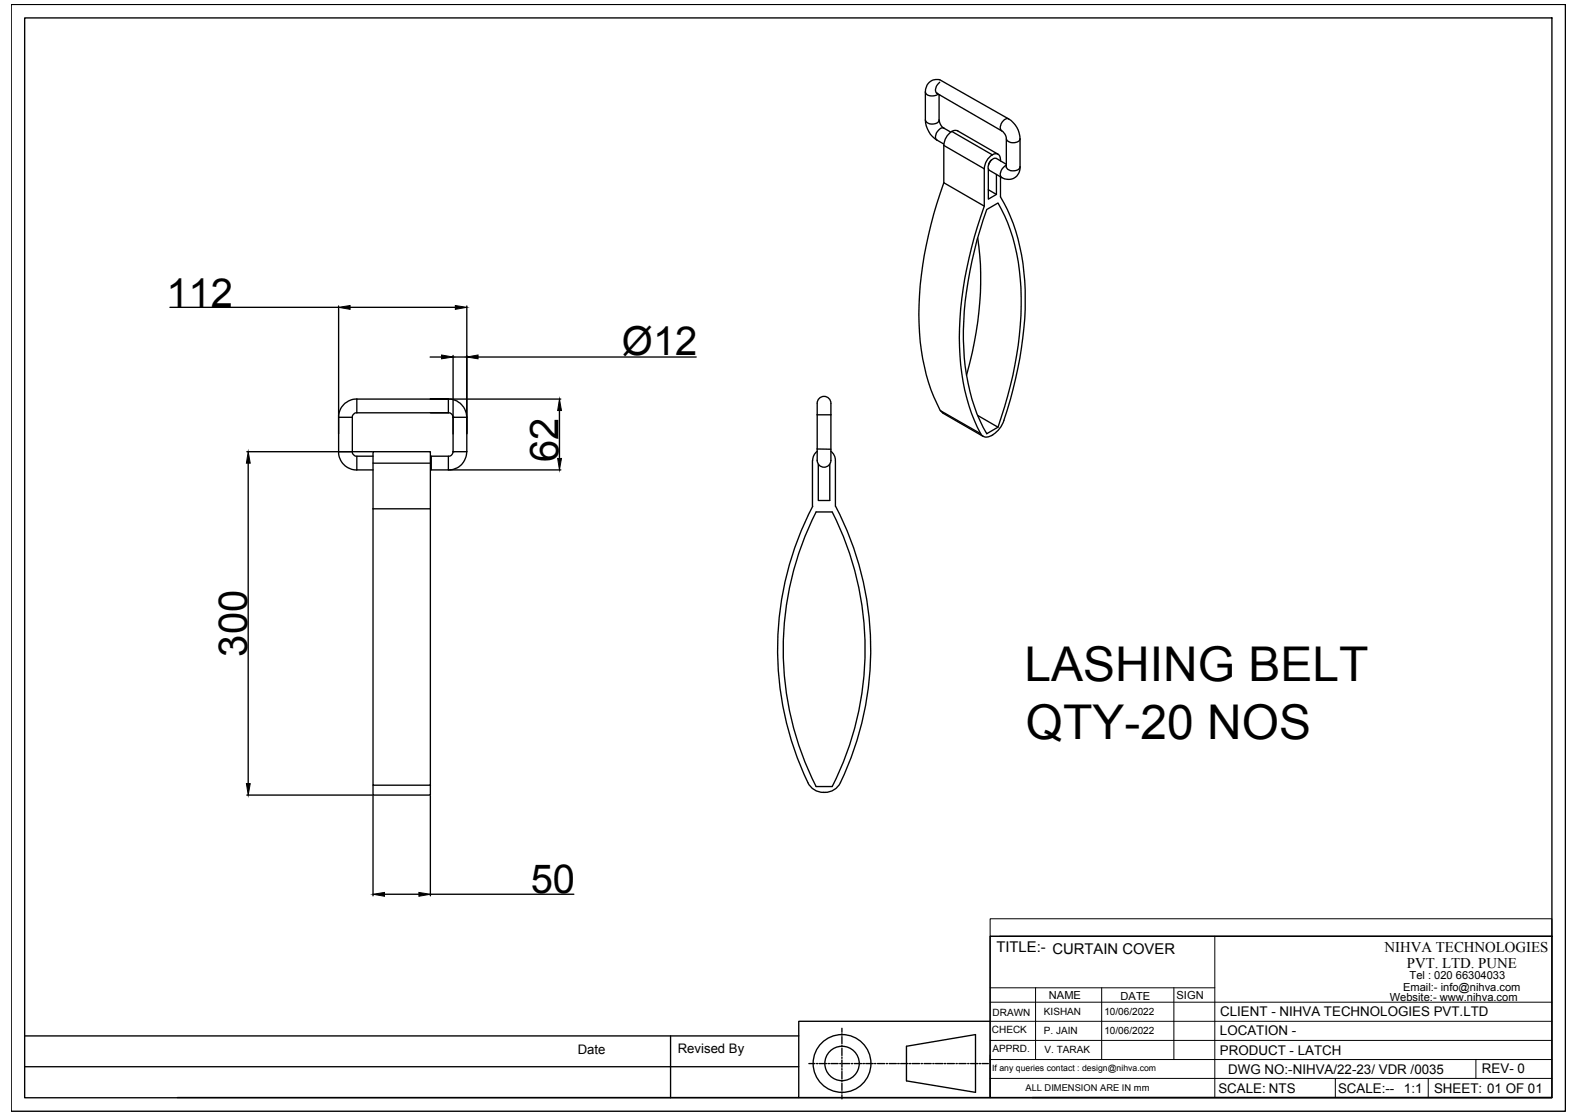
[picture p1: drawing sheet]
<svg xmlns="http://www.w3.org/2000/svg" width="297mm" height="210mm" viewBox="0 0 297 210" stroke-linecap="round" stroke-linejoin="round" font-family="sans-serif">
<!-- layer: 0 -->
<g fill="none" stroke="#000" stroke-width=".25">
<path d="M2.1 .8h292.6v208.4h-292.6zM4.6 3.4h287.5v203.3h-287.5zM174.2 17.3a2.2 2.2 0 0 1 2.7-2.3l13 7.4M174.2 17.3v5.3a4.8 4.8 0 0 0 2.1 3.8M174.2 17.3a1.58 1.58 0 0 0 2.4 .4M176.3 17.6h.1M176.4 17.6l.5 .3M176.9 15.5a1.66 1.66 0 0 0-.6 2l.1 .1M174.2 22.6a1.46 1.46 0 0 0 2.6 0M176.3 26.4l1.4 .7M176.8 22.6a2.12 2.12 0 0 0 .9 1.5M176.8 22.6v-4.8l11.7 6.8"/>
<path d="M177.7 27.4v7l7.6 4.4M177.7 34.4a70 70 0 0 0-4.5 29.9 35.6 35.6 0 0 0 3.8 13l7.6 4.3M177.7 24.1a1.54 1.54 0 0 0-1.6 1.5l.2 .8M177.7 24.1l1.3 .8M177.7 27.4l7.6 4.4M179.2 24.7a3.3 3.3 0 0 0-1.5 2.7M180.2 24.6l7.7 4.4M180.3 24.6a1.11 1.11 0 0 0-1.1 .2l7.6 4.4a.92 .92 0 0 1 1.1-.2 .92 .92 0 0 1 .4 1v.3M185.3 31.8v7a69.9 69.9 0 0 0-4.5 29.9 33.6 33.6 0 0 0 4 13.2 1.59 1.59 0 0 0 2.1 0M185.7 39.4l2.2-1.2a36.7 36.7 0 0 1 4.3 19.4 73.3 73.3 0 0 1-4.3 22.8l-2.2 1.2a37.3 37.3 0 0 1-4.4-19.4 74.5 74.5 0 0 1 4.4-22.8zM186 31.7v5.8l1.6-.9M186 35.7l1.6 .9"/>
<path d="M186.6 30.1l-.5 1M186.8 29.1a3.3 3.3 0 0 0-1.5 2.7M187.6 32.8v3.8M188.3 33.3v3.8a35.9 35.9 0 0 1 4.7 17.5 72.3 72.3 0 0 1-4 24.5M188.5 24.6a1.82 1.82 0 0 1 .9 1.5v5.3M189.4 30.9l-1.8-1.1a1.57 1.57 0 0 0-1.5 2.1l.1 .1 2.4 1.4M189.4 26.1a1.54 1.54 0 0 0 2.6 .2v-.2M189.4 31.4a1.49 1.49 0 0 0 2.5 .3l.1-.3M189.4 31.1a1.7 1.7 0 0 0-.9 2.2l.1 .1M189.4 31.4v.1M189.9 22.4a4.5 4.5 0 0 1 2.1 3.7M189.9 22.4a1.45 1.45 0 0 0-1.6 1.5l.2 .7"/>
<path d="M192 31.4a2.21 2.21 0 0 1-1.1 2.1 2.21 2.21 0 0 1-2.3-.1M192 26.1v5.3M32 57.9h31.7M63.7 57.6v24M65.9 57.9h19.8M87.9 57.6v27.4M184.1 44.8a61.8 61.8 0 0 1-2.2 25.8M63.7 78.6h2.6M66.3 78.6v6.4M67.2 75.1a3.4 3.4 0 0 0-3.5 3.5v6.4M67.2 77.7a.87 .87 0 0 0-.9 .9M67.2 77.7h17.2a.87 .87 0 0 1 .9 .9"/>
<path d="M67.2 75.1h17.2h-3.4M67.2 75.1v2.6M81 67.2h2.1M81 77.7h3.4v-2.6a3.4 3.4 0 0 1 3.4 3.5h-2.5M84.5 75.1h21.1M85.3 78.6h.1M85.3 66.9v18.1M85.3 67.2h2.6M90 67.2h41M105.3 77.3v9M153.8 75.9v10.8a1.29 1.29 0 0 0 1.3 1.3 1.29 1.29 0 0 0 1.3-1.3v-8.6M153.8 75.9a1.29 1.29 0 0 1 1.3-1.3 1.29 1.29 0 0 1 1.3 1.3"/>
<path d="M153.8 78.1h2.6M156.4 75.9v2.2M177 77.3l.5 .4M177.4 77.8l7.7 4.4M184.1 78.2l3.8 2.2M189 79.1l-.8 1.6-1.3 1.1M46.5 85h23.6M46.7 87.2v60.3M63.7 85a3.4 3.4 0 0 0 3.5 3.5M63.7 85h2.6M66.3 85a.87 .87 0 0 0 .9 .9h3M67.2 88.5h3"/>
<path d="M67.2 85.9v2.6M70.2 95.8v52h10.8v-52M70.2 95.8v-10.8h10.8v10.8M70.2 95.8h10.8M70.2 87.2h10.8M84.4 85.9v2.6M84.6 88.5h21M85.3 85a.87 .87 0 0 1-.9 .9h-3.2v2.6h3.2M85.3 85h.1M85.3 85h2.6M87.9 85a3.4 3.4 0 0 1-3.5 3.5M152.9 86.7v8.6"/>
<path d="M153 95.3a58.1 58.1 0 0 0-.9 52M153.6 96.4h3M153.6 96.4a57 57 0 0 0 0 51.7M153.8 84.5l2.6 .1M153.8 85a2.14 2.14 0 0 0-.8 1.7M154 87.4v6.8h2.2v-6.8M156.4 85a2.14 2.14 0 0 1 .9 1.7v8.6M156.6 96.4a57 57 0 0 1 0 51.7M157.3 95.3a58.1 58.1 0 0 1 .9 52M46.5 149.7h23.6M70.2 147.8v1.9h10.8v-1.9M70.2 149.8v18.8"/>
<path d="M81 149.8v18.8M152.1 147.3a3.3 3.3 0 0 0 3.2 1.9M153.6 148.1h3M158.2 147.3a3.2 3.2 0 0 1-2.9 1.9M72.4 168.3h6.5M81 168.3h27M186.4 176.3h105.7v30.3h-105.7zM4.6 195h145.8M126.2 195v11.7M158.5 193.6v.7M158.5 194.6v.3M158.5 195.1v1.4"/>
<path d="M158.5 196.8v.2M158.5 197.3v1.4M158.5 199v.2M158.5 199.5v1.4M170.6 197l13-2.2v10.8l-13-2.1zM186.4 192.3h-36v14.3h-117M4.6 200.8h145.8M150.4 206.6h36M152.3 200.2h1.1M153.7 200.2h.3M154.2 200.2h1.4M155.9 200.2h.3"/>
<path d="M156.4 200.2h1.4M158.1 200.2h.2M158.5 201.2v.3M158.5 201.7v1.4M158.5 203.4v.2M158.5 203.9v1.4M158.5 205.6v.2M158.5 206.1v.8M158.6 200.2h1.4M160.3 200.2h.2M160.8 200.2h1.4M162.4 200.2h.3"/>
<path d="M163 200.2h1.4M164.6 200.2h.3M165.2 200.2h1.3M166.8 200.2h.3M167.4 200.2h1.3M169 200.2h.3M169.5 200.2h1.4M171.2 200.2h.3M171.7 200.2h1.4M173.4 200.2h.2M173.9 200.2h1.4M175.6 200.2h.2"/>
<path d="M176.1 200.2h1.4M177.7 200.2h.3M178.3 200.2h1.3M179.9 200.2h.3M180.5 200.2h1.3M182.1 200.2h.3M182.7 200.2h1.4M184.3 200.2h.3M184.9 200.2h1.1M194.3 206.6h97.8"/>
<circle cx="158.5" cy="200.2" r="5.4"/>
<circle cx="158.5" cy="200.2" r="3.2"/>
</g>
<path d="M63.7 57.9l2.2-.4v.7zM85.7 57.5l2.2 .4-2.2 .3zM83.1 66.8l2.2 .4-2.2 .3zM87.9 67.2l2.1-.4v.7zM105.3 75.1l.4 2.2h-.7zM46.7 85l.4 2.2h-.7zM105 86.3h.7l-.4 2.2zM46.4 147.5h.7l-.4 2.2zM70.2 168.3l2.2-.3v.7zM78.9 168l2.1 .3-2.1 .4z" fill="#000" stroke="#000" stroke-width=".19"/>
<g fill="none" stroke="#000" stroke-width=".19">
<path d="M186.4 173h105.7v3.3h-105.7zM186.4 176.3v30.3M188.2 176.3h103.9M228.7 176.3v30.3M186.4 199.5h105.7M186.4 195.9h105.7M186.4 192.3h105.7M186.4 188.7h105.7M186.4 186h42.3M194.9 186v13.5M207.4 186v13.5M221 186v13.5"/>
<path d="M277.8 199.5v3.5M186.4 203h105.7M251.4 203v3.6M268.8 203v3.6"/>
</g>
<g font-size="9">
<text x="192.9" y="128.2">LASHING BELT</text>
<text x="193.1" y="139.1">QTY-20 NOS</text>
</g>
<g font-size="7.5">
<text x="31.3" y="57.7">112</text>
<text x="117.1" y="66.8">Ø12</text>
<text x="105.1" y="87.1" transform="rotate(-90 105.1 87.1)">62</text>
<text x="46.5" y="123.6" transform="rotate(-90 46.5 123.6)">300</text>
<text x="99.9" y="168.1">50</text>
</g>
<g font-size="2.8">
<text x="187.6" y="179.2">TITLE:- CURTAIN COVER</text>
<text x="260.6" y="179.1">NIHVA TECHNOLOGIES</text>
<text x="264.8" y="182.3">PVT. LTD. PUNE</text>
</g>
<g font-size="2.5">
<text x="229.7" y="191.3">CLIENT - NIHVA TECHNOLOGIES PVT.LTD</text>
<text x="229.6" y="194.9">LOCATION -</text>
<text x="108.7" y="198.5">Date</text>
<text x="127.6" y="198.2">Revised By</text>
<text x="229.6" y="198.5">PRODUCT - LATCH</text>
<text x="231.2" y="202.1">DWG NO:-NIHVA/22-23/ VDR /0035</text>
<text x="279" y="202.1">REV- 0</text>
<text x="229.3" y="205.7">SCALE: NTS</text>
<text x="251.9" y="205.7">SCALE:--</text>
<text x="264.3" y="205.7">1:1</text>
<text x="269.9" y="205.7">SHEET: 01 OF 01</text>
</g>
<g font-size="2.1">
<text x="265.3" y="184.4">Tel : 020 66304033</text>
<text x="197.4" y="188.1">NAME</text>
<text x="210.9" y="188.2">DATE</text>
<text x="221.5" y="188">SIGN</text>
<text x="261.6" y="188.4">Website:- www.nihva.com</text>
<text x="264.1" y="186.5">Email:- info@nihva.com</text>
</g>
<g font-size="1.9">
<text x="186.8" y="191.2">DRAWN</text>
<text x="196.5" y="191.1">KISHAN</text>
<text x="207.9" y="191.1">10/06/2022</text>
<text x="186.7" y="194.4">CHECK</text>
<text x="186.8" y="198">APPRD.</text>
<text x="196.5" y="194.7">P. JAIN</text>
<text x="207.9" y="194.7">10/06/2022</text>
<text x="196.6" y="198.3">V. TARAK</text>
</g>
<text font-size="1.8" x="193" y="205.4">ALL DIMENSION ARE IN mm</text>
<text font-size="1.6" x="186.8" y="201.7">If any queries contact : design@nihva.com</text>
</svg>
